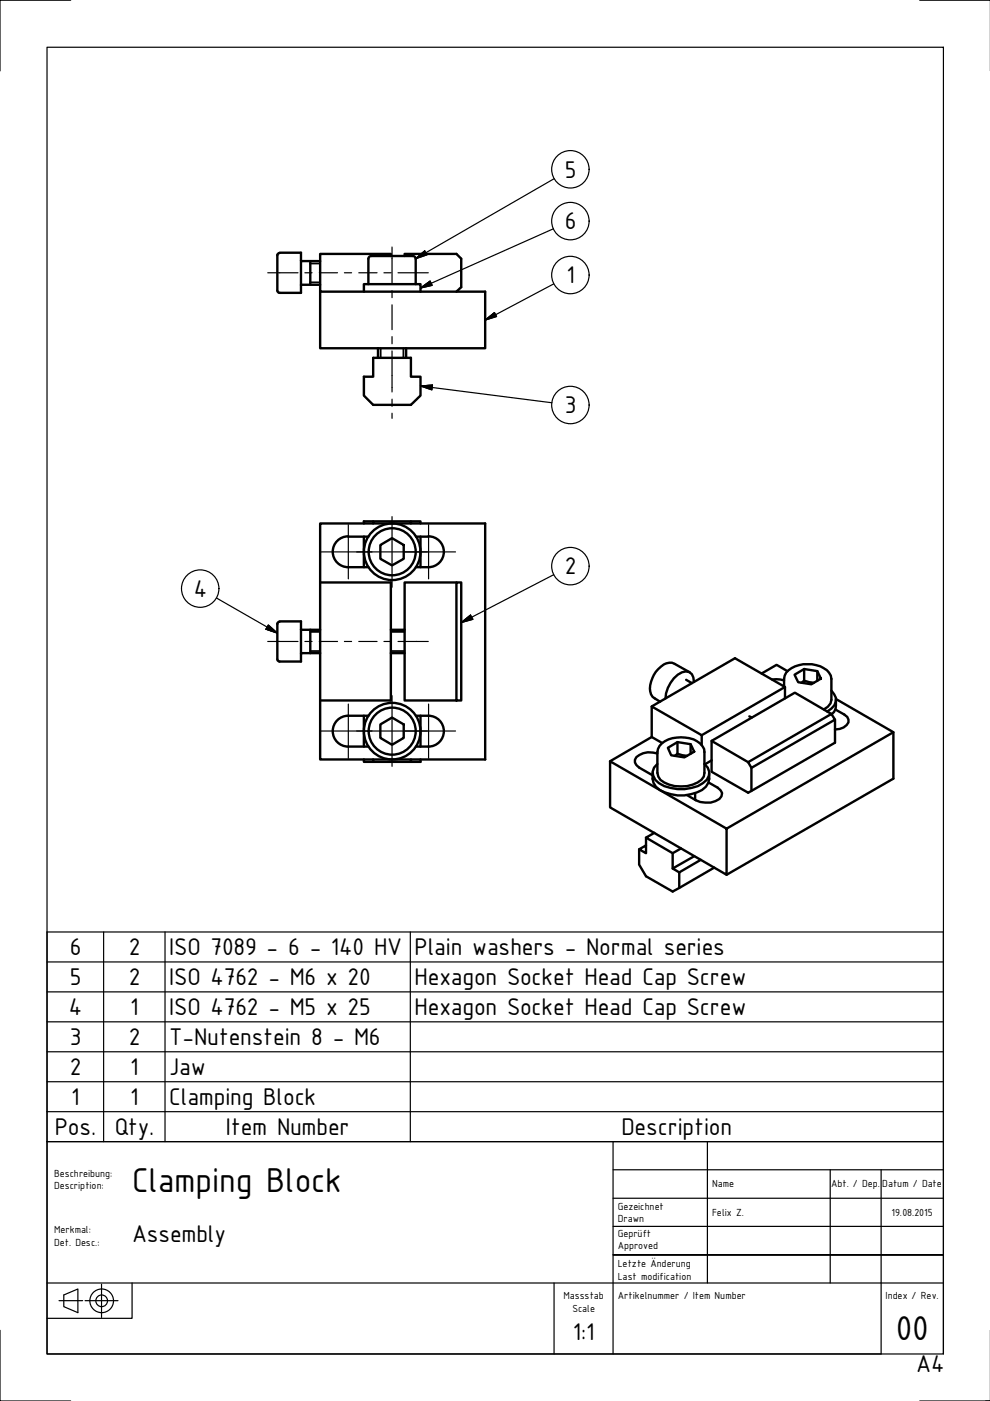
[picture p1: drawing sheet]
<svg xmlns="http://www.w3.org/2000/svg" width="210mm" height="297mm" viewBox="0 0 210 297" stroke-linecap="round" stroke-linejoin="round" font-family="sans-serif">
<!-- layer: Visible (ISO) -->
<g fill="none" stroke="#000" stroke-width=".51">
<path d="M58.8 54.1v7.5l.2 .4 .3 .1M59.3 53.6l-.4 .3-.1 .2M59.3 53.6h4.5v8.5h-4.5M63.8 55.3l.1 .1M63.9 55.4h4M65.8 55.4v5M82.9 54.3v-.5h-15v8h35v12h-35v-12M85.8 54.3v-.5h11l1 1v6.1l-1 .9M63.9 60.4h4M63.9 60.4l-.1 .1M77.2 61.8v-1.6h12v1.6M78.1 60.2v-5.3a.6 .6 0 0 1 .6-.6h8.8a.6 .6 0 0 1 .6 .6v5.3"/>
<path d="M79.1 75.9h8v4h2.1v4l-2.1 1.9h-8l-1.9-1.9v-4h1.9zM80.1 73.8v2.1M86.1 73.8v2.1M67.9 111h35v50h-35zM73.8 113.7a3.3 3.3 0 0 0-3.3 3.3 3.3 3.3 0 0 0 3.3 3.3h4.3M73.9 113.8h4.2M77.2 113.8v6.5M79.1 111v-.5h8v.5M79.1 110.5h-1.9v.5M80.6 115.6l2.5-1.5 2.5 1.5v2.9l-2.5 1.4-2.5-1.4zM87.1 110.5h2.1v.5M88.2 113.8h2.7"/>
<path d="M89.2 113.8v6.5M90.8 113.7a3.3 3.3 0 0 1 3.3 3.3 3.3 3.3 0 0 1-3.3 3.3h-2.6M58.8 132.3v7.4M58.8 139.8l.2 .4 .3 .1M59.3 131.8l-.4 .2-.1 .3M59.3 131.7h4.5v8.6h-4.5M63.8 133.4l.1 .1M63.9 133.5h4M63.9 138.5h4M63.9 138.5l-.1 .1M65.8 133.5v5M67.9 123.5h15v25h-15"/>
<path d="M82.9 133.5h2.9M82.9 138.5h2.9M96.8 123.5h1v25h-1zM96.8 123.5h-11v25h11M77.2 151.8v6.5M78.1 151.8h-4.3a3.3 3.3 0 0 0-3.3 3.2 3.3 3.3 0 0 0 3.3 3.3h4.3M80.6 153.6l2.5-1.5 2.5 1.5v2.8l-2.5 1.5-2.5-1.5zM88.2 151.8a6.1 6.1 0 0 1 4.5 .5 3.3 3.3 0 0 1 1.3 3.7 3.3 3.3 0 0 1-3.2 2.3h-2.6M89.2 151.8v6.5M138.2 156.3l-8.9 5.1M139.4 159.8a4.5 4.5 0 0 0-4.5 .7 1.4 1.4 0 0 0 .6 2.2l2.9 1.7M140.3 157.6a7 7 0 0 1 8.1 0l.9 1.2 .1 5.1a2.87 2.87 0 0 1-2.5 2.5 7.3 7.3 0 0 1-6.9-1.1l-.4-.7-.2-.7v-4.5l.4-1.2z"/>
<path d="M140.4 157.5l-2.2-1.2v-6.5l10.6 6.1v2M141.6 158.5l2-1.2 2.8 .5 .8 1.6-2.1 1.2-2.8-.5zM143.6 159.8l2.1 .5M143.6 157.3v2.5M143.6 159.8l-.5 .5M145.5 144.1l1.2 .7M146.2 142.5l-3.1-1.7a2.89 2.89 0 0 0-3.5 1 5.7 5.7 0 0 0-1.6 5.4l.4 .6 1.6 1M146.4 157.8v2M147.1 144.6a1.8 1.8 0 0 0-.6-1.8 1.8 1.8 0 0 0-1.9-.3 6.7 6.7 0 0 0-3.5 5.6M158.9 151.9l.5 .2M163.7 144.1l.9-.1 1.6 .3M166.2 145.5a3.4 3.4 0 0 1 2.4-4.2 6.6 6.6 0 0 1 7.2 1.3l.3 .6 .2 .7v4.5l-.2 .7-.6 .7-.8 .6"/>
<path d="M166.4 148.1v-2.4l-10.6-6.1-17.6 10.2M166.4 145.7l-17.6 10.2M166.9 142.3l-2.2-1.3-3.2 1.8M168.5 143.1l2-1.3 2.8 .5 .8 1.6-2.1 1.2-2.8-.5zM170.5 144.3l2 .5M170.5 141.8v2.5M170.5 144.3l-.6 .5M173.3 142.3v2M176.3 146.4a2.34 2.34 0 0 1 0 3.8l-.9 .7M176.3 151.4l-7.8-4.5-17.6 10.2 7.7 4.5M177 152.6v4.9l-18.4 10.6-7.7-4.5v-6.5M177.1 150.4l2.5 1.6a1.42 1.42 0 0 1-.7 2.2l-.8 .3-1.1 .2"/>
<path d="M177.2 148.2l12.2 7v9.9l-35.3 20.4M177.2 148.4a2.84 2.84 0 0 1-.9 3M189.4 155.2l-35.3 20.5M77.2 161v.5h1.9M79.1 161v.5h8v-.5M89.2 161v.5h-2.1M129.3 161.4l24.8 14.3v9.8l-24.8-14.3zM137 177.6v3.3l-1.5-.8 1.5-.9M138.4 163.9a3.5 3.5 0 0 0 2.6 4.1 8.6 8.6 0 0 0 8.7-1.2l.5-.8 .2-.9v-1.2M138.7 176.6l-1.7 1 5.6 3.3 1.8-1M139.4 162a2.34 2.34 0 0 0 .3 4 9 9 0 0 0 9.3 0 2.36 2.36 0 0 0 .4-4M147.4 168.2v1.3"/>
<path d="M150.2 165.9l1.9 1.1 .7 .6 .3 .5-.1 .7a3.6 3.6 0 0 1-3.5 1.4l-1-.2-1-.3-1.8-1.1M150.9 161.2l-1.4 .8M158.6 161.6l17.7-10.2 .7 1.2-17.7 10.2zM159.3 162.8v4.9M135.5 180.1v3.2l1.5 2.5 5.6 3.2 8.8-5.1M142.6 180.9v3.2M147.2 181.5l-4.6 2.6 1.4 .9M148.6 182.3l-4.6 2.7v3.3"/>
<circle cx="83.2" cy="117" r="6"/>
<circle cx="83.2" cy="117" r="5"/>
<circle cx="83.2" cy="155" r="6"/>
<circle cx="83.2" cy="155" r="5"/>
</g>
<!-- layer: Visible Narrow (ISO) -->
<path d="M65.8 55.9h2.1M65.8 59.9h2.1M80.7 73.8v2.1M85.5 73.8v2.1M65.8 134h2.1M65.8 138h2.1M82.9 134h2.9M82.9 138h2.9" fill="none" stroke="#000" stroke-width=".38"/>
<!-- layer: Symbol (ISO) -->
<g fill="none" stroke="#000" stroke-width=".25">
<path d="M117.5 37.9l-29.4 16.9M88.1 54.8l1.9-1.6 .6 .8zM117.3 48.5l-28.1 12.6M89.2 61.1l2-1.5 .4 .9zM102.9 67.9l1.9-1.6 .5 .8zM117.4 60.2l-14.5 7.7M89.2 81.8l2.5-.2-.1 1.1zM89.2 81.8l27.8 3.6M45.9 126.8l12.9 7.4M56.9 132.5l1.9 1.7-2.4-.8zM97.8 132l2-1.6 .5 .9zM117.4 121.8l-19.6 10.2"/>
<path d="M22 197.6v44.4M35 197.6v44.4M87 197.6v44.4M10 203.9h190M10 210.3h190M10 216.6h190M10 235.7h190v-38.1h-190v44.4h190v-6.3M10 223h190M10 229.3h190"/>
<circle cx="120.9" cy="35.9" r="4"/>
<circle cx="120.9" cy="58.3" r="4"/>
<circle cx="120.9" cy="46.9" r="4"/>
<circle cx="120.9" cy="85.9" r="4"/>
<circle cx="42.4" cy="124.8" r="4"/>
<circle cx="120.9" cy="120" r="4"/>
</g>
<!-- layer: FRAME -->
<g fill="none" stroke="#000" stroke-width=".25">
<path d="M10 10h190v277.1h-190zM15 0h-15v15M195 0h15M130 254h70M130 248h70M130 242v45.1M150 242v30M176 248v24M186.8 248v39.1h-176.8v-7.6h18v-7.5M10 279.5v-37.5h190v45.1M10 272h190M117.5 272v15.1"/>
<path d="M130 266.1h70h-70M130 260h70M0 282.1v14.9h15M195 297h15"/>
</g>
<!-- layer: Dimension (ISO) -->
<g fill="none" stroke="#000" stroke-width=".25">
<path d="M12.5 275.8h5M13.5 274.6l3-1.3v5l-3-1.3zM18 275.8h7M21.5 272.3v7"/>
<circle cx="21.6" cy="275.8" r="2.51"/>
<circle cx="21.6" cy="275.8" r="1.24"/>
</g>
<!-- layer: Center Mark (ISO) -->
<path d="M68.1 117h10.8M73.9 111.2v11.5M75.6 117h15M83.1 109.5v15M85.9 117h10.7M90.9 111.2v11.5M68.1 155h10.8M73.9 149.3v11.5M75.6 155h15M83.1 147.5v15M85.9 155h10.7M90.9 149.3v11.5" fill="none" stroke="#000" stroke-width=".25"/>
<!-- layer: Centerline (ISO) -->
<g fill="none" stroke="#000" stroke-width=".25">
<path d="M56.8 57.8h6.4M64.6 57.8h1.6M67.7 57.8h3.9M73 57.8h1.5M76.1 57.8h3.8M81.4 57.8h1.5M83.1 52.4v7.7M84.4 57.8h6.4M83.1 61.6v1.5M83.1 64.6v5.3M83.1 71.4v1.5M83.1 74.4v8.7"/>
<path d="M83.1 84.6v1.6M83.1 87.6v1.1M56.8 136h6.4M64.6 136h1.6M67.7 136h3.9M73 136h1.5M76.1 136h3.8M81.4 136h1.5M84.4 136h6.4"/>
</g>
<!-- layer: Symbol (ISO) -->
<path d="M88.1 54.8l1.9-1.6zM88.1 54.8l1.9-1.6 .6 .8zM89.2 61.1l2-1.5zM89.2 61.1l2-1.5 .4 .9zM102.9 67.9l1.9-1.6zM102.9 67.9l1.9-1.6 .5 .8zM89.2 81.8l2.5-.2zM89.2 81.8l2.5-.2-.1 1.1zM56.4 133.4l2.4 .8zM56.9 132.5l1.9 1.7-2.4-.8zM97.8 132l2-1.6zM97.8 132l2-1.6 .5 .9z" fill="#000" stroke="#000" stroke-width=".25"/>
<g font-size="7.9">
<text x="28" y="252.8">Clamping Block</text>
<text x="189.9" y="284">00</text>
</g>
<g font-size="5.5">
<text x="119.8" y="37.6">5</text>
<text x="119.8" y="48.6">6</text>
<text x="120.1" y="60.1">1</text>
<text x="119.8" y="87.6">3</text>
<text x="119.8" y="121.8">2</text>
<text x="41.1" y="126.5">4</text>
<text x="14.8" y="202.6">6</text>
<text x="27.3" y="202.6">2</text>
<text x="35.9" y="202.6">ISO 7089 - 6 - 140 HV</text>
<text x="87.9" y="202.6">Plain washers - Normal series</text>
<text x="14.8" y="208.9">5</text>
<text x="27.3" y="208.9">2</text>
<text x="35.9" y="208.9">ISO 4762 - M6 x 20</text>
<text x="87.9" y="208.9">Hexagon Socket Head Cap Screw</text>
<text x="14.6" y="215.3">4</text>
<text x="27.6" y="215.3">1</text>
<text x="35.9" y="215.3">ISO 4762 - M5 x 25</text>
<text x="87.9" y="215.3">Hexagon Socket Head Cap Screw</text>
<text x="14.8" y="221.5">3</text>
<text x="27.3" y="221.5">2</text>
<text x="35.9" y="221.5">T-Nutenstein 8 - M6</text>
<text x="14.8" y="227.9">2</text>
<text x="27.6" y="227.9">1</text>
<text x="35.9" y="227.9">Jaw</text>
<text x="15.1" y="234.2">1</text>
<text x="27.6" y="234.2">1</text>
<text x="35.9" y="234.2">Clamping Block</text>
<text x="11.6" y="240.6">Pos.</text>
<text x="24.3" y="240.6">Qty.</text>
<text x="47.9" y="240.6">Item Number</text>
<text x="131.8" y="240.6">Description</text>
<text x="28" y="263.3">Assembly</text>
<text x="121.5" y="284">1:1</text>
<text x="194.2" y="290.8">A4</text>
</g>
<g font-size="2.3">
<text x="11.5" y="249.5">Beschreibung:</text>
<text x="151" y="251.8">Name</text>
<text x="176.2" y="251.6">Abt. / Dep.</text>
<text x="187.1" y="251.8">Datum / Date</text>
<text x="11.5" y="252.1">Description:</text>
<text x="131" y="256.5">Gezeichnet</text>
<text x="151" y="257.8">Felix Z.</text>
<text x="189" y="257.8">19.08.2015</text>
<text x="11.5" y="261.5">Merkmal:</text>
<text x="131" y="259.1">Drawn</text>
<text x="131" y="262.2">Geprüft</text>
<text x="11.5" y="264.1">Det. Desc.:</text>
<text x="131" y="264.9">Approved</text>
<text x="131" y="268.7">Letzte Änderung</text>
<text x="119.4" y="275.5">Massstab</text>
<text x="131" y="271.3">Last modification</text>
<text x="131" y="275.5">Artikelnummer / Item Number</text>
<text x="187.8" y="275.5">Index / Rev.</text>
<text x="121.3" y="278.2">Scale</text>
</g>
</svg>
